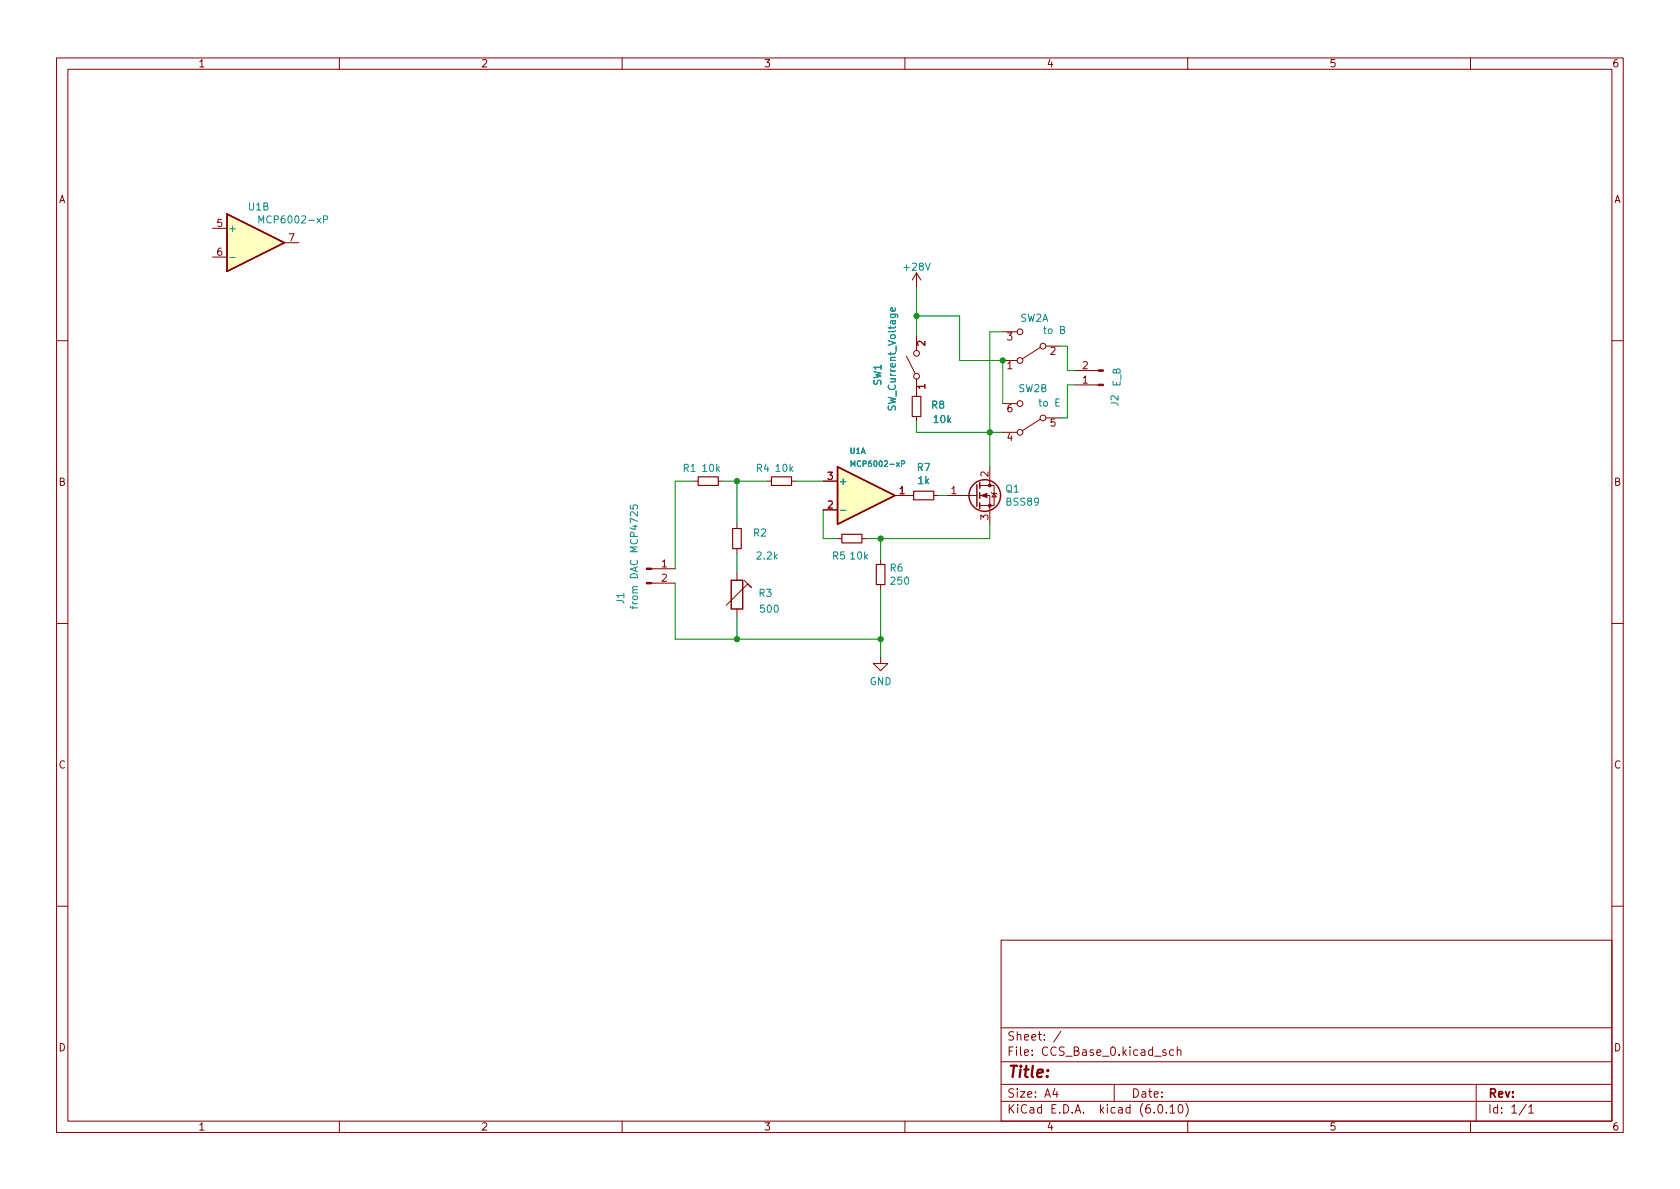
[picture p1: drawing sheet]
<svg xmlns="http://www.w3.org/2000/svg" width="297mm" height="210mm" viewBox="0 0 297 210" stroke-linecap="round" stroke-linejoin="round" font-family="sans-serif">
<g fill="none" stroke="#840000" stroke-width=".18">
<path d="M10 10.2h277v190.1h-277zM12 12.2h273v186.1h-273zM60 10.2v2M110 10.2v2M160 10.2v2M210 10.2v2M260 10.2v2M37.6 40.4h2.5M37.6 45.5h2.5M50.3 42.9h2.5M162.1 48.3l-.8 1.2M162.1 48.3v2.5"/>
<path d="M162.1 59.4v2.6M162.1 48.3l.7 1.2M177.3 58.7h2.5M10 60.2h2M160.3 63l1.5 3M162.1 67.1v3M162.1 73.7v.7M177.3 63.7h2.5M177.3 76.4h2.5M177.3 71.4h2.5M183.9 61.5l-3.2 2M183.9 74.2l-3.2 2"/>
<path d="M184.9 61.2h2.6M184.9 73.9h2.6M190 65.5h4.2M190 68.1h4.2M285 60.2h2M122.7 85.1h.7M127 85.1h.8M130.3 92.7v.8M130.3 97v.8M135.6 85.1h.8M140 85.1h.7M145.5 85.1h2.6"/>
<path d="M145.5 90.2h2.6M148.1 95.2h.7M152.4 95.2h.8M155.7 99.1v.7M158.2 87.6h3.3M165.1 87.6h.8M167.4 87.6h5.3M173.2 87.6h1.8v5.1M173.2 85.8h2.6v3.6h-2.6M175 82.5v3.3M175.3 87.1l.1 .1h.7l.2 .2M175.8 87.2l.3 .7h-.7z"/>
<path d="M10 110.2h2M115.2 103.1h4.2M115.2 100.6h4.2M130.3 101.3v1.3M130.3 107.7v1.3M131.6 102.6l1.2 1.3-.6-.7-3.8 3.9M155.7 116.1v1.2h1.3l-1.3 1.3-1.3-1.3h1.3M155.7 103.4v.7M285 110.2h2M10 160.2h2M177 166.3h108v32h-108zM285 160.2h2"/>
<path d="M60 198.3v2M110 198.3v2M160 198.3v2M177 194.8h108M177 191.8h108M177 187.8h108M177 181.8h108M186.5 192.5l-.4 1h1M186.9 193v1M187.6 182.4l-1.3 1.9M197 191.8v3M204.9 195.4l.2-.1a.81 .81 0 0 1 .6 .7 .81 .81 0 0 1-.3 .8h-.2a.81 .81 0 0 1-.6-.6 .81 .81 0 0 1 .3-.8z"/>
<path d="M206.1 185.7l-.3-.1-.2 .2v.3l.5 .1v.4h-.5M206.2 196.7v.1M206.9 195.8l.4-.5v1.5M206.9 196.8h.8M207.5 185.7l-.4-.1-.3 .3v.4l.1 .3h.6M208.1 185.8l.3-.2 .3 .1 .1 .9M208.1 185.1v1.5M208.5 195.4l.1-.1a.81 .81 0 0 1 .6 .7 .81 .81 0 0 1-.3 .8h-.1a.81 .81 0 0 1-.6-.6 .81 .81 0 0 1 .3-.8zM209.6 195.1a1.72 1.72 0 0 1 0 2.3M210 198.3v2M260 198.3v2M261 191.8v6.5"/>
<path d="M269.9 195.3l-1.3 1.9M270.3 195.8l.4-.5v1.5M270.3 196.8h.9"/>
<circle cx="180.3" cy="58.7" r=".51"/>
<circle cx="162.1" cy="62.5" r=".51"/>
<circle cx="162.1" cy="66.5" r=".51"/>
<circle cx="180.3" cy="63.7" r=".51"/>
<circle cx="180.3" cy="71.4" r=".51"/>
<circle cx="180.3" cy="76.4" r=".51"/>
<circle cx="184.4" cy="61.2" r=".51"/>
<circle cx="184.4" cy="73.9" r=".51"/>
</g>
<path d="M161.3 70.1h1.5v3.6h-1.5zM123.4 84.3h3.6v1.5h-3.6zM129.5 93.5h1.6v3.5h-1.6zM136.4 84.3h3.6v1.5h-3.6zM148.8 94.5h3.6v1.5h-3.6zM154.9 99.8h1.6v3.6h-1.6zM161.5 86.9h3.6v1.5h-3.6z" fill="none" stroke="#840000" stroke-width=".2"/>
<g fill="#840000" stroke="#840000" stroke-width=".18">
<path d="M194.2 65.4h.9v.3h-.9z"/>
<path d="M194.2 67.9h.9v.3h-.9z"/>
<path d="M173.5 87.6l1-.4v.8z"/>
<path d="M114.3 103h.9v.2h-.9z"/>
<path d="M114.3 100.5h.9v.2h-.9z"/>
<circle cx="175" cy="89.4" r=".25"/>
<circle cx="175" cy="85.8" r=".25"/>
</g>
<path d="M45.8 39.4v-1.2l.4 .9 .4-.9v1.2M57.2 38.8h.6l.1-.2v-.3l-.7-.1v1.2M40.6 45.6h1M158.2 54.5l.1 .3-.2 .2h-.6v-.5l.3-.1 .1 .6M111.4 89.3v.7h.7l-.2-.2 .1-.4 .2-.1h.4l.1 .2-.1 .5M148.6 90.3h1M150.5 82.5v-1l.3 .7 .3-.7v1M159.4 82h.5v-.4l-.5-.1v1M111.4 107.2l.2 .3h1.1M111.9 107.2v.5" fill="none" stroke="#008484" stroke-width=".18"/>
<g fill="none" stroke="#840000" stroke-width=".25">
<path d="M40.1 37.8l10.2 5.1-10.2 5.1zM148.1 82.5l10.1 5.1-10.1 5.1zM172.7 85.7v3.8M173.2 85.3v1.1M173.2 87.1v1M173.2 88.9v1M129.3 102.6h2v5.1h-2z"/>
<circle cx="174.1" cy="87.6" r="2.79"/>
</g>
<g fill="#ffffc2" stroke="#ffffc2" stroke-width=".18">
<path d="M148.1 82.5l10.1 5.1-10.1 5.1z"/>
<path d="M40.1 37.8l10.2 5.1-10.2 5.1z"/>
</g>
<g fill="none" stroke="#008400" stroke-width=".18">
<path d="M162.1 55.9h7.6v7.8h7.6v7.7M162.1 50.8v8.6M177.3 58.7h-2.3v23.8M162.1 69.3v.3M162.1 74.4v2h15.2M187.5 61.2h1.2v4.3h1.3M190 68.1h-1.3v5.8h-1.2M122.7 85.1h-3.3v15.5M127.8 85.1h7.8M130.3 85.1v7.6M130.3 97.8v3.5M140.7 85.1h4.8"/>
<path d="M145.5 90.2v5h2.6M155.7 95.2v3.9M165.9 87.6h1.5M175 92.7v2.5h-21.8M119.4 103.1v9.9h36.3M130.3 109v4M155.7 104.1v12"/>
</g>
<g fill="#008400" stroke="#008400" stroke-width=".18">
<circle cx="175" cy="76.4" r=".46"/>
<circle cx="177.3" cy="63.7" r=".46"/>
<circle cx="162.1" cy="55.9" r=".46"/>
<circle cx="130.3" cy="85.1" r=".46"/>
<circle cx="155.7" cy="95.2" r=".46"/>
<circle cx="130.3" cy="113" r=".46"/>
<circle cx="155.7" cy="113" r=".46"/>
</g>
<text font-size="2.8" fill="#840000" x="178" y="190.6">Title:</text>
<g font-size="2.1" fill="#840000">
<text x="178" y="184">Sheet: /</text>
<text x="178" y="186.7">File: CCS_Base_0.kicad_sch</text>
<text x="178" y="196.9">KiCad E.D.A. kicad (6.0.10)</text>
<text x="178" y="194.1">Size: A4</text>
<text x="200" y="194.1">Date:</text>
<text x="263" y="194.1">Rev:</text>
<text x="263" y="196.9">Id: 1/1</text>
</g>
<g font-size="1.8" fill="#840000">
<text x="35" y="11.9">1</text>
<text x="85" y="11.9">2</text>
<text x="135" y="11.9">3</text>
<text x="185" y="11.9">4</text>
<text x="235" y="11.9">5</text>
<text x="285" y="11.9">6</text>
<text x="10.3" y="35.9">A</text>
<text x="285.3" y="35.9">A</text>
<text x="38.4" y="40.1">5</text>
<text x="38.4" y="45.2">6</text>
<text x="51.1" y="42.7">7</text>
<text x="163.6" y="61.2" transform="rotate(-90 163.6 61.2)">2</text>
<text x="178.1" y="65.3">1</text>
<text x="178.1" y="60.2">3</text>
<text x="185.7" y="62.7">2</text>
<text x="191.4" y="65.3">2</text>
<text x="163.6" y="68.8" transform="rotate(-90 163.6 68.8)">1</text>
<text x="191.4" y="67.8">1</text>
<text x="178.1" y="78">4</text>
<text x="178.1" y="72.9">6</text>
<text x="185.7" y="75.4">5</text>
<text x="10.3" y="85.9">B</text>
<text x="146.3" y="89.9">2</text>
<text x="146.3" y="84.8">3</text>
<text x="159" y="87.4">1</text>
<text x="168.2" y="87.4">1</text>
<text x="174.8" y="84.3" transform="rotate(-90 174.8 84.3)">2</text>
<text x="285.3" y="85.9">B</text>
<text x="174.8" y="91.9" transform="rotate(-90 174.8 91.9)">3</text>
<text x="117" y="100.3">1</text>
<text x="117" y="102.9">2</text>
<text x="10.3" y="135.9">C</text>
<text x="285.3" y="135.9">C</text>
<text x="10.3" y="185.9">D</text>
<text x="285.3" y="185.9">D</text>
<text x="35" y="199.9">1</text>
<text x="85" y="199.9">2</text>
<text x="135" y="199.9">3</text>
<text x="185" y="199.9">4</text>
<text x="235" y="199.9">5</text>
<text x="285" y="199.9">6</text>
</g>
<g font-size="1.8" fill="#008484">
<text x="40.3" y="41">+</text>
<text x="44" y="37.2">U1B</text>
<text x="46.5" y="39.5">MCP6002-xP</text>
<text x="160" y="47.9">+28V</text>
<text x="180.3" y="56.9">SW2A</text>
<text x="184.7" y="59">to B</text>
<text x="155.8" y="68.2" transform="rotate(-90 155.8 68.2)">SW1</text>
<text x="180.1" y="69.3">SW2B</text>
<text x="183.9" y="71.9">to E</text>
<text x="197.7" y="71.8" transform="rotate(-90 197.7 71.8)">J2</text>
<text x="198.1" y="68.4" transform="rotate(-90 198.1 68.4)">E_B</text>
<text x="158.4" y="72.3" transform="rotate(-90 158.4 72.3)">SW_Current_Voltage</text>
<text x="164.7" y="72.3">R8</text>
<text x="165.1" y="74.8">10k</text>
<text x="120.8" y="83.4">R1</text>
<text x="124.3" y="83.4">10k</text>
<text x="133.7" y="83.4">R4</text>
<text x="137.2" y="83.4">10k</text>
<text x="162.2" y="83.3">R7</text>
<text x="148.2" y="85.7">+</text>
<text x="162.3" y="85.6">1k</text>
<text x="177.8" y="87.1">Q1</text>
<text x="178" y="89.4">BSS89</text>
<text x="133.2" y="94.9">R2</text>
<text x="133.9" y="98.9">2.2k</text>
<text x="147.2" y="98.9">R5</text>
<text x="150.4" y="98.9">10k</text>
<text x="157.4" y="101.1">R6</text>
<text x="110.4" y="106.8" transform="rotate(-90 110.4 106.8)">J1</text>
<text x="112.8" y="106.7" transform="rotate(-90 112.8 106.7)">from DAC MCP4725</text>
<text x="134.2" y="105.5">R3</text>
<text x="157.6" y="103.4">250</text>
<text x="134.6" y="108.3">500</text>
<text x="153.7" y="121.2">GND</text>
</g>
<g font-size="1.4" fill="#008484">
<text x="150.3" y="80.2">U1A</text>
<text x="151.1" y="82.5">MCP6002-xP</text>
</g>
</svg>
